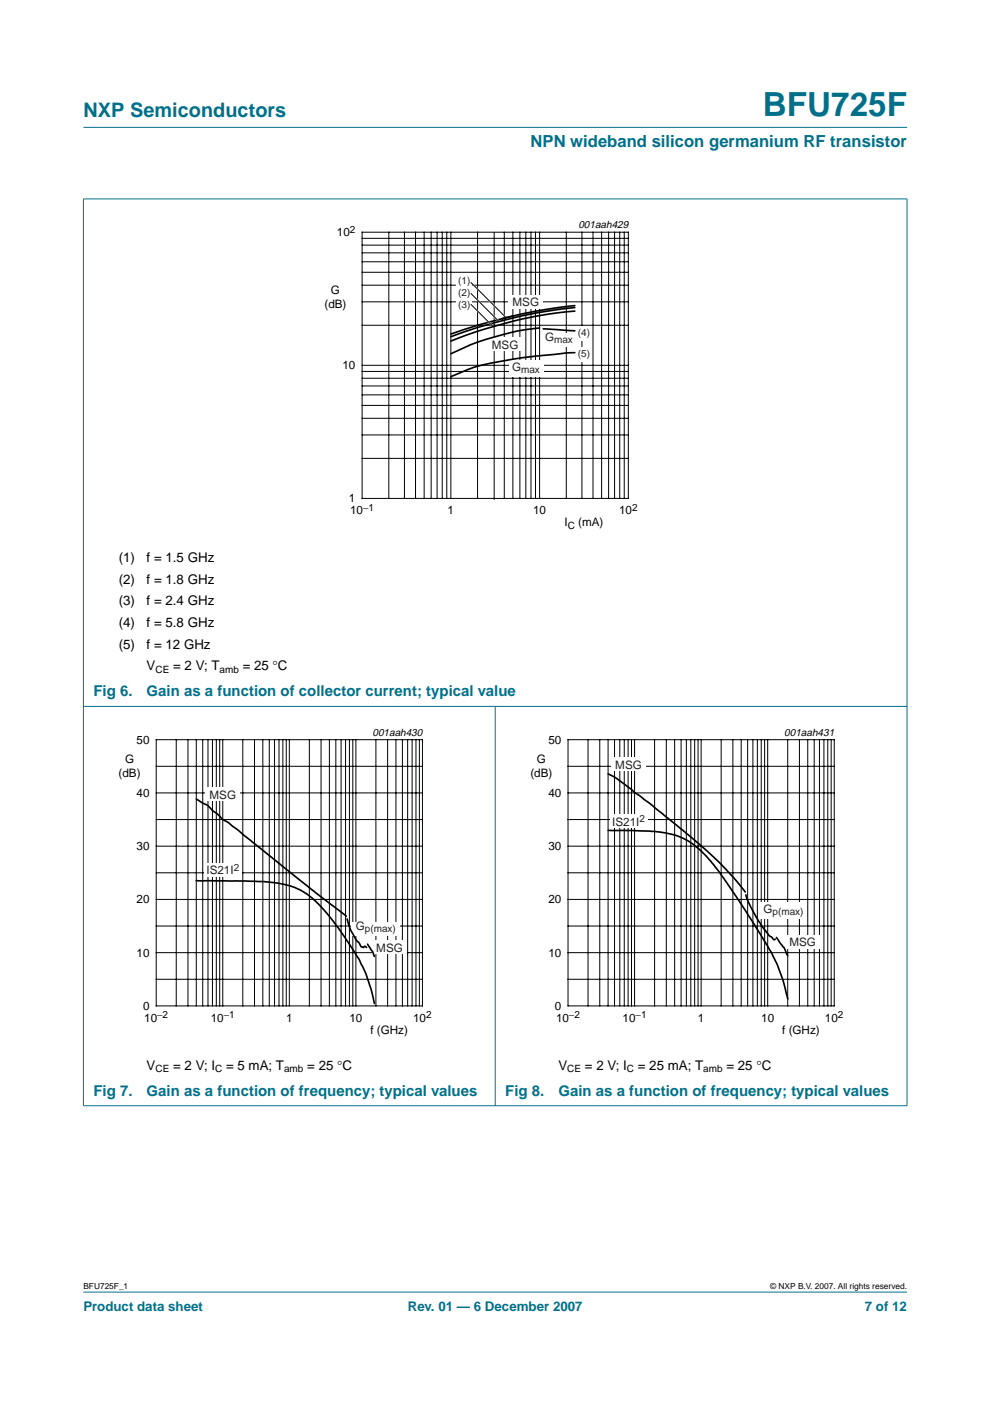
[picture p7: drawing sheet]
<svg xmlns="http://www.w3.org/2000/svg" width="210mm" height="297mm" viewBox="0 0 210 297" stroke-linecap="round" stroke-linejoin="round" font-family="sans-serif">
<g fill="#00708a" stroke="#00708a" stroke-width=".21">
<path d="M17.7 273.9h174.6z"/>
<path d="M17.7 27h174.6z"/>
<path d="M17.7 42.2v192.2z"/>
<path d="M105 149.7v84.8z"/>
<path d="M192.3 42.2v192.2z"/>
<path d="M17.6 42.2h174.8z"/>
<path d="M17.6 149.8h174.8z"/>
<path d="M17.6 234.4h174.8z"/>
</g>
<path d="M64.1 46.4h81.8v66.3h-81.8z" fill="none" stroke="#fff" stroke-width=".21"/>
<g fill="none" stroke="#000" stroke-width=".21">
<path d="M76.8 49.2h56.4v56.5h-56.4zM76.8 57.7h56.4M76.8 55.5h56.4M76.8 53.6h56.4M76.8 52h56.4M76.8 50.5h56.4M82.4 49.2v56.5M85.8 49.2v56.5M88.1 49.2v56.5M89.9 49.2v56.5M91.4 49.2v56.5M92.7 49.2v56.5"/>
<path d="M93.8 49.2v56.5M94.7 49.2v56.5M95.6 49.2v56.5M101.3 49.2v56.5M104.8 49.4v56.5M106.9 49.2v56.5M108.7 49.2v56.5M110.2 49.2v56.5M111.5 49.2v56.5M112.6 49.2v56.5M113.5 49.2v56.5M114.4 49.2v56.5"/>
<path d="M120.1 49.2v56.5M123.4 49.2v56.5M125.7 49.2v56.5M127.6 49.2v56.5M129 49.2v56.5M130.3 49.2v56.5M131.4 49.2v56.5M132.4 49.2v56.5M76.8 78.8h56.4M76.8 77.5h56.4M76.8 69h56.4M76.8 64h56.4"/>
<path d="M76.8 60.5h56.4M76.8 97.2h56.4M76.8 92.2h56.4M76.8 88.7h56.4M76.8 86h56.4M76.8 83.7h56.4M76.8 81.8h56.4M76.8 80.2h56.4"/>
</g>
<path d="M101.2 69.4l-5.6 2M101.2 70.2l-5.6 2.1M101.2 72.5l-5.6 2.5M101.2 77.7l-5.6 2.2M114.4 69.5l-5.7 .9M115.2 69.7l6.7 .4M121.9 64.8l-7.9 1.1-7 1.6a104.9 104.9 0 0 0-11.4 3.3M121.9 65.2l-7.9 1.1-5.3 1.1M121.9 66l-7 .8-6.2 1.3M121.9 74.8l-8.2 .7-5 .7" fill="none" stroke="#000" stroke-width=".35"/>
<g fill="#fff">
<path d="M96.8 58.2h3.3v8.2h-3.3z"/>
<path d="M122.2 69.2h3.3v3h-3.3z"/>
<path d="M122.2 73.6h3.3v3h-3.3z"/>
</g>
<path d="M99.8 59.9l7.3 7.3M99.8 64.5l4.8 4.8M101 63.3l4.7 4.8" fill="none" stroke="#fff" stroke-width=".35"/>
<path d="M99.8 59.9l7.5 7.5M99.8 62.2l6 6M99.8 64.5l4.8 4.8" fill="none" stroke="#000" stroke-width=".21"/>
<path d="M108.7 67.4l-7.5 2M108.7 68.1l-7.5 2.1M108.7 67l-2.2 .6" fill="none" stroke="#000" stroke-width=".35"/>
<g fill="#fff">
<path d="M107.8 62.6h7.4v2.8h-7.4z"/>
<path d="M103.4 71.6h7.4v2.8h-7.4z"/>
<path d="M114.8 70.8h7.4v2.7h-7.4z"/>
<path d="M107.8 76.4h7.4v3.5h-7.4z"/>
</g>
<path d="M108.7 70.4l-7.5 2.1M108.7 76.2l-7.5 1.5" fill="none" stroke="#000" stroke-width=".35"/>
<path d="M20.4 154h81.9v66.3h-81.9z" fill="none" stroke="#fff" stroke-width=".21"/>
<g fill="none" stroke="#000" stroke-width=".21">
<path d="M33.1 156.8h56.5v56.5h-56.5zM37.4 156.8v56.5M39.9 156.8v56.5M41.6 156.8v56.5M43 156.8v56.5M44.1 156.8v56.5M45 156.8v56.5M45.9 156.8v56.5M46.6 156.8v56.5M47.2 156.8v56.5M51.5 156.8v56.5M54 156.8v56.5"/>
<path d="M55.7 156.8v56.5M57.1 156.8v56.5M58.2 156.8v56.5M59.2 156.8v56.5M60 156.8v56.5M60.7 156.8v56.5M61.3 156.8v56.5M65.6 156.8v56.5M68.1 156.8v56.5M69.8 156.8v56.5M71.2 156.8v56.5M72.3 156.8v56.5"/>
<path d="M73.3 156.8v56.5M74.1 156.8v56.5M74.8 156.8v56.5M75.5 156.8v56.5M79.7 156.8v56.5M82.2 156.8v56.5M83.9 156.8v56.5M85.3 156.8v56.5M86.4 156.8v56.5M87.4 156.8v56.5M88.2 156.8v56.5M88.9 156.8v56.5"/>
<path d="M33.1 162.5h56.5M33.1 173.8h56.5M33.1 168.1h56.5M33.1 179.4h56.5M33.1 185h56.5M33.1 196.3h56.5M33.1 190.7h56.5M33.1 207.6h56.5M33.1 202h56.5"/>
</g>
<g fill="#fff">
<path d="M43.6 167h7.4v2.8h-7.4z"/>
<path d="M43.3 183.1h7.9v2.8h-7.9z"/>
<path d="M78.9 199.5h7.4v2.8h-7.4z"/>
<path d="M74.6 195.6h10.2v2.8h-10.2z"/>
</g>
<path d="M41.6 169.4l1.1 .7a4.9 4.9 0 0 1 2.5 1.9l.7 .4a6.5 6.5 0 0 0 2.4 2l17.6 14.1 7.5 5.8M41.6 186.7l10.6 .1 5.8 .3 3.8 .8 1.7 .7 1.6 1 2.3 2 2.6 2.9 2.2 2.9 3.8 5.8 1.6 3.4 1.1 3.2 .7 3M73.6 194.8l.8 2.5 .9 1.7 .8 .9a1.27 1.27 0 0 0 .8 .9l.5-.2 .3 .3M77.9 200.2l1.1 1.5 .4 1.1" fill="none" stroke="#000" stroke-width=".35"/>
<path d="M107.7 154h81.9v66.3h-81.9z" fill="none" stroke="#fff" stroke-width=".21"/>
<g fill="none" stroke="#000" stroke-width=".21">
<path d="M120.4 156.8h56.5v56.5h-56.5zM124.7 156.8v56.5M127.2 156.8v56.5M128.9 156.8v56.5M130.3 156.8v56.5M131.4 156.8v56.5M132.4 156.8v56.5M133.2 156.8v56.5M133.9 156.8v56.5M134.5 156.8v56.5M138.8 156.8v56.5M141.3 156.8v56.5"/>
<path d="M143 156.8v56.5M144.4 156.8v56.5M145.5 156.8v56.5M146.5 156.8v56.5M147.3 156.8v56.5M148 156.8v56.5M148.7 156.8v56.5M152.9 156.8v56.5M155.4 156.8v56.5M157.1 156.8v56.5M158.5 156.8v56.5M159.6 156.8v56.5"/>
<path d="M160.6 156.8v56.5M161.4 156.8v56.5M162.1 156.8v56.5M162.8 156.8v56.5M167 156.8v56.5M169.5 156.8v56.5M171.3 156.8v56.5M172.6 156.8v56.5M173.7 156.8v56.5M174.7 156.8v56.5M175.5 156.8v56.5M176.2 156.8v56.5"/>
<path d="M120.4 162.5h56.5M120.4 173.8h56.5M120.4 168.1h56.5M120.4 179.4h56.5M120.4 185h56.5M120.4 196.3h56.5M120.4 190.7h56.5M120.4 207.6h56.5M120.4 202h56.5"/>
</g>
<g fill="#fff">
<path d="M129.6 160.7h7.4v2.8h-7.4z"/>
<path d="M166.5 198.3h7.4v2.7h-7.4z"/>
<path d="M129.3 172.8h8v2.7h-8z"/>
<path d="M161 191.4h9.9v3.4h-9.9z"/>
</g>
<path d="M128.9 176.1l9.9 .2 3.4 .5 2.1 .7a21.4 21.4 0 0 1 8.3 7.5l4.6 6.7 6.3 10.1 1.2 2.6 1.2 3.2 1.1 4.2M128.9 164.1a38 38 0 0 1 6.2 4.3l5.3 4.1 9.6 8 4 3.9 4 4.7M158.1 189.7l1.1 2.7 1.7 3 2.2 3 1 .8 .3-.1M164.6 198.8l1.6 2.1 .8 1.7" fill="none" stroke="#000" stroke-width=".35"/>
<text font-size="7.1" fill="#00708a" x="161.7" y="24.7">BFU725F</text>
<text font-size="4.2" fill="#00708a" x="17.7" y="24.9">NXP Semiconductors</text>
<text font-size="3.5" fill="#00708a" x="112.5" y="31.1">NPN wideband silicon germanium RF transistor</text>
<g font-size="3.2" fill="#00708a">
<text x="19.8" y="147.7">Fig 6.</text>
<text x="31.1" y="147.7">Gain as a function of collector current; typical value</text>
<text x="19.8" y="232.3">Fig 7.</text>
<text x="31.1" y="232.3">Gain as a function of frequency; typical values</text>
<text x="107.1" y="232.3">Fig 8.</text>
<text x="118.4" y="232.3">Gain as a function of frequency; typical values</text>
</g>
<g font-size="2.8">
<text x="25.2" y="119.2">(1)</text>
<text x="31.1" y="119.2">f = 1.5 GHz</text>
<text x="25.2" y="123.8">(2)</text>
<text x="31.1" y="123.8">f = 1.8 GHz</text>
<text x="25.2" y="128.4">(3)</text>
<text x="31.1" y="128.4">f = 2.4 GHz</text>
<text x="25.2" y="133">(4)</text>
<text x="25.2" y="137.5">(5)</text>
<text x="31.1" y="133">f = 5.8 GHz</text>
<text x="31.1" y="137.5">f = 12 GHz</text>
<text x="31.1" y="142.1">V</text>
<text x="36.7" y="142.1">= 2 V; T</text>
<text x="51.5" y="142.1">= 25 °C</text>
<text x="31.1" y="226.8">V</text>
<text x="36.7" y="226.8">= 2 V; I</text>
<text x="47.9" y="226.8">= 5 mA; T</text>
<text x="65.1" y="226.8">= 25 °C</text>
<text x="118.4" y="226.8">V</text>
<text x="124" y="226.8">= 2 V; I</text>
<text x="135.2" y="226.8">= 25 mA; T</text>
<text x="154" y="226.8">= 25 °C</text>
</g>
<g font-size="2.8" fill="#00708a">
<text x="17.7" y="278">Product data sheet</text>
<text x="86.5" y="278">Rev. 01 — 6 December 2007</text>
<text x="183.4" y="278">7 of 12</text>
</g>
<g font-size="2.5">
<text x="71.4" y="50.1">10</text>
<text x="68.8" y="65.3">(dB)</text>
<text x="70.2" y="62.3">G</text>
<text x="72.6" y="78.3">10</text>
<text x="74" y="106.5">1</text>
<text x="74.2" y="109.1">10</text>
<text x="94.9" y="109.1">1</text>
<text x="113" y="109.1">10</text>
<text x="119.7" y="111.6">I</text>
<text x="122.6" y="111.6">(mA)</text>
<text x="131.3" y="109.1">10</text>
<text x="26.5" y="161.8">G</text>
<text x="29" y="157.7">50</text>
<text x="113.8" y="161.8">G</text>
<text x="116.3" y="157.7">50</text>
<text x="25.1" y="164.8">(dB)</text>
<text x="112.5" y="164.8">(dB)</text>
<text x="29" y="169">40</text>
<text x="116.3" y="169">40</text>
<text x="29" y="180.3">30</text>
<text x="116.3" y="180.3">30</text>
<text x="29" y="191.5">20</text>
<text x="116.3" y="191.5">20</text>
<text x="29" y="202.8">10</text>
<text x="116.3" y="202.8">10</text>
<text x="30.3" y="214.1">0</text>
<text x="117.7" y="214.1">0</text>
<text x="30.6" y="216.7">10</text>
<text x="44.7" y="216.7">10</text>
<text x="60.7" y="216.7">1</text>
<text x="74.1" y="216.7">10</text>
<text x="78.5" y="219.2">f (GHz)</text>
<text x="87.6" y="216.7">10</text>
<text x="117.9" y="216.7">10</text>
<text x="132" y="216.7">10</text>
<text x="148" y="216.7">1</text>
<text x="161.4" y="216.7">10</text>
<text x="165.8" y="219.2">f (GHz)</text>
<text x="174.9" y="216.7">10</text>
</g>
<g font-size="2.5" fill="#231f20">
<text x="108.7" y="64.9">MSG</text>
<text x="104.3" y="73.9">MSG</text>
<text x="115.6" y="72.2">G</text>
<text x="108.6" y="78.6">G</text>
<text x="130.5" y="163">MSG</text>
<text x="44.4" y="169.3">MSG</text>
<text x="129.8" y="175">IS21I</text>
<text x="43.8" y="185.4">IS21I</text>
<text x="75.4" y="197.1">G</text>
<text x="161.9" y="193.6">G</text>
<text x="79.8" y="201.8">MSG</text>
<text x="167.4" y="200.5">MSG</text>
</g>
<g font-size="2.2">
<text x="122.6" y="48.4">001aah429</text>
<text x="79" y="156">001aah430</text>
<text x="166.3" y="156">001aah431</text>
</g>
<g font-size="2.1">
<text x="74.2" y="49.3">2</text>
<text x="77" y="108.3">−1</text>
<text x="120.4" y="112.1">C</text>
<text x="134" y="108.3">2</text>
<text x="33" y="142.6">CE</text>
<text x="46.5" y="142.6">amb</text>
<text x="33.3" y="215.9">−2</text>
<text x="47.4" y="215.9">−1</text>
<text x="90.4" y="215.9">2</text>
<text x="120.6" y="215.9">−2</text>
<text x="134.7" y="215.9">−1</text>
<text x="177.7" y="215.9">2</text>
<text x="33" y="227.3">CE</text>
<text x="45.6" y="227.3">C</text>
<text x="60.2" y="227.3">amb</text>
<text x="120.3" y="227.3">CE</text>
<text x="132.9" y="227.3">C</text>
<text x="149.1" y="227.3">amb</text>
</g>
<g font-size="2.1" fill="#231f20">
<text x="97.1" y="60.3">(1)</text>
<text x="97.1" y="62.8">(2)</text>
<text x="97.1" y="65.2">(3)</text>
<text x="122.5" y="71.3">(4)</text>
<text x="117.5" y="72.7">max</text>
<text x="122.5" y="75.7">(5)</text>
<text x="110.5" y="79.1">max</text>
<text x="135.6" y="174.3">2</text>
<text x="49.5" y="184.6">2</text>
<text x="77.4" y="197.6">p(max)</text>
<text x="163.8" y="194">p(max)</text>
</g>
<g font-size="1.8">
<text x="17.7" y="273.4">BFU725F_1</text>
<text x="163.3" y="273.4">© NXP B.V. 2007. All rights reserved.</text>
</g>
</svg>
